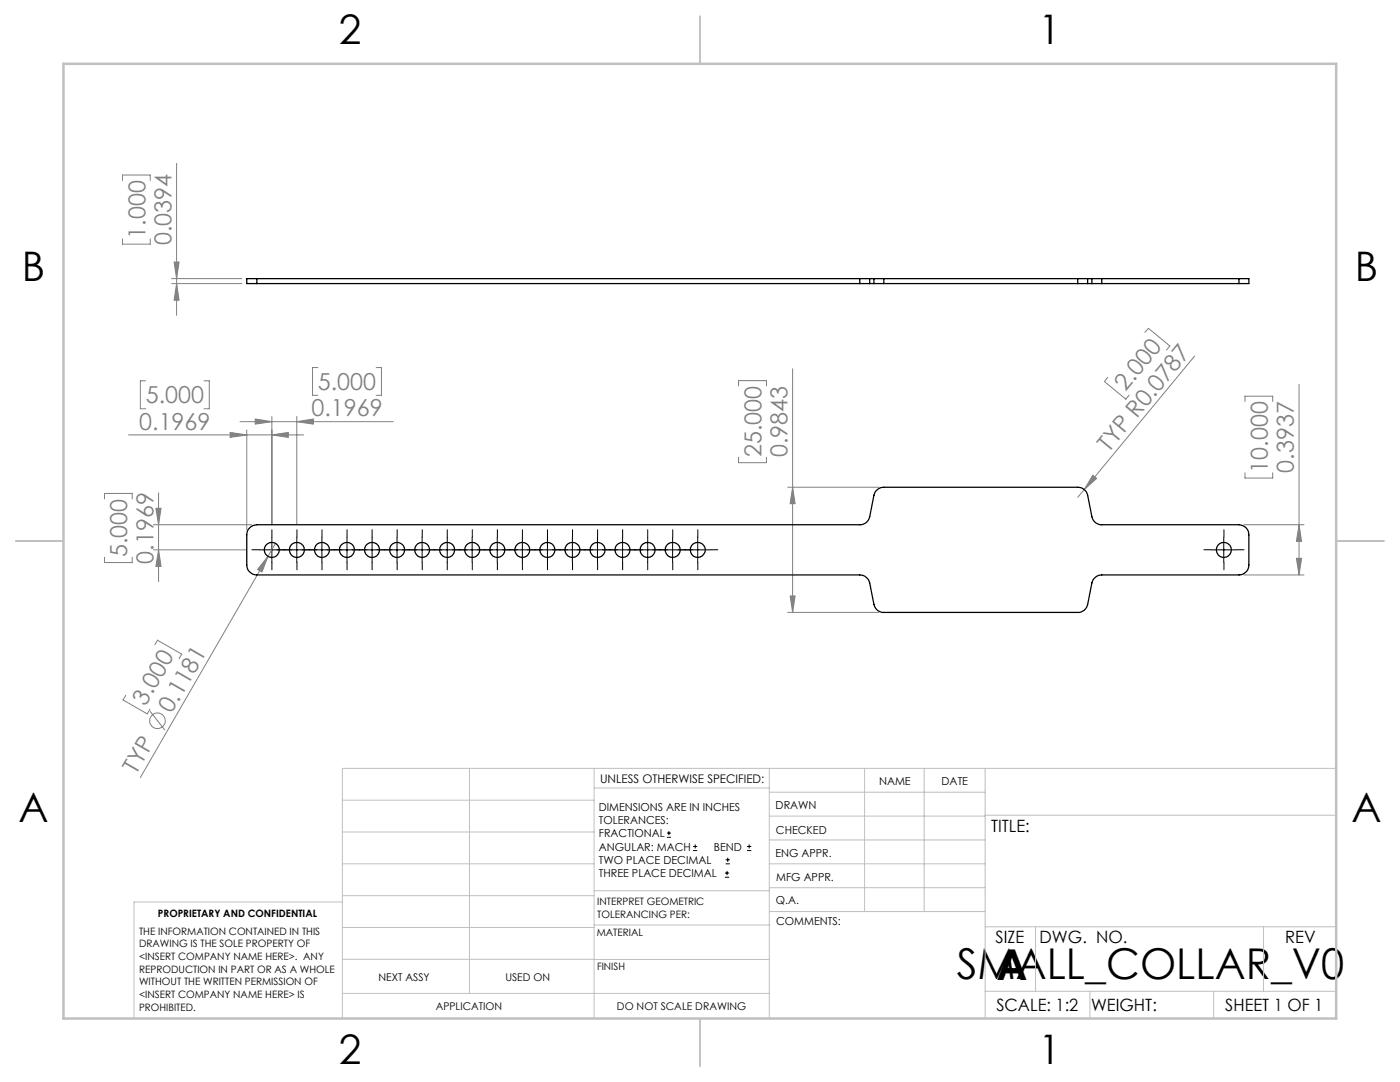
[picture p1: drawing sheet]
<svg xmlns="http://www.w3.org/2000/svg" width="279mm" height="216mm" viewBox="0 0 279 216" stroke-linecap="round" stroke-linejoin="round" font-family="sans-serif">
<g fill="none" stroke="#808080" stroke-width=".2">
<path d="M24.4 36v-1.1h5.6v1.1M35.2 32.6v30.3M24.4 47.7v1h5.6v-1M34.3 55.6h14M34.3 56.6h14M34.7 52.3h1l-.5 3.3zM35.2 56.6l.5 3.3h-1zM29.1 76h-1.1v5.6h1.1M40.7 76h1.1v5.6h-1.1M63.4 73.3h-1v5.6h1M75.1 73.3h1v5.6h-1M147.4 77v-1h5.6v1"/>
<path d="M158.2 73.6v48.6M221.1 75.3l-.7 .8 4.3 3.6 .7-.9M228.5 66.3l.7-.8 4.3 3.5-.7 .8M238.4 71l-22 26.7M259.3 76.7v38M20.8 99.6v-1.1h5.6v1.1M25.6 86.8h35M31.6 98.4v17.7M45.9 86.3l3.3 .5-3.3 .5zM47.9 84.1h30.6M49.2 85.8v19.9M50.9 83.6l3.4 .5-3.4 .5z"/>
<path d="M54.3 83.1v21.6M54.3 86.8l3.2-.5v1zM59.2 83.1v21.6M59.2 84.1l3.3-.5v1zM147.4 91.2v1.1h5.6v-1.1M157.2 97.2h18.2M158.2 97.2l.5 3.3h-1zM216.4 97.7l-1.3 1.5M218.1 94.8l.8 .7-2.5 2.2zM248.5 80.1v-1h5.5v1M248.5 94.3v1.1h5.5v-1.1M20.8 111.2v1.1h5.6v-1.1"/>
<path d="M30.6 104.7h19.6M30.6 109.7h18.6M31.1 101.4h1l-.5 3.3zM31.6 109.7l.5 3.3h-1zM53.5 111l-25.5 44.2M53.5 111l-1.2 3.1-.9-.5zM55 108.4l-1.5 2.6M157.7 118.9h1l-.5 3.3zM248.2 104.7h12M248.2 114.7h12M258.7 111.4h1.1l-.5 3.3zM259.3 104.7l.5 3.3h-1.1z"/>
<path d="M25.1 138.7l-.5 1 4.8 2.8 .5-1M30.9 128.7l.5-1 4.9 2.8-.6 .9M157.2 122.2h18.2M30 141.9l2.9 3.8"/>
<circle cx="31.4" cy="143.8" r="1.54"/>
</g>
<g fill="none" stroke="#000" stroke-width=".2">
<path d="M51.8 109.7h89.9M54.3 107.2v5M59.2 107.2v5M64.2 107.2v5M69.3 107.2v5M74.3 107.2v5M79.2 107.2v5M84.2 107.2v5M89.3 107.2v5M94.2 107.2v5M99.2 107.2v5M104.2 107.2v5"/>
<path d="M109.3 107.2v5M114.2 107.2v5M119.2 107.2v5M124.2 107.2v5M129.3 107.2v5M134.2 107.2v5M139.2 107.2v5M241.8 109.7h4.9M244.2 107.2v5M133.1 167.1h.8M133.1 166.2h.8M133.5 165.8v.9"/>
<path d="M138.3 169.7h.8M138.3 168.9h.8M138.7 168.5v.8M144.7 175h.8M144.7 174.2h.8M144.8 172.4h.9M144.8 171.6h.9M145.1 173.8v.8M145.2 171.1v.9M149.1 169.7h.8M149.1 168.9h.8M149.5 168.5v.8"/>
</g>
<g fill="none" stroke="#000" stroke-width=".2" stroke-dasharray="15.2 1.3 1.3 1.3">
<path d="M51.8 109.7h-1.5M54.3 107.2v-1.5M54.3 112.2v1.5M56.8 109.7h-1.5M56.8 109.7h1.5M59.3 107.2v-1.5M59.3 112.2v1.5M61.8 109.7h-1.5M61.8 109.7h1.5M64.3 107.2v-1.5M64.3 112.2v1.5M66.8 109.7h1.5"/>
<path d="M66.8 109.7h-1.5M69.3 107.2v-1.5M69.3 112.2v1.5M71.8 109.7h1.5M71.8 109.7h-1.5M74.3 107.2v-1.5M74.3 112.2v1.5M76.8 109.7h1.5M76.8 109.7h-1.5M79.3 107.2v-1.5M79.3 112.2v1.5M81.8 109.7h1.5"/>
<path d="M81.8 109.7h-1.5M84.3 107.2v-1.5M84.3 112.2v1.5M86.8 109.7h1.5M86.8 109.7h-1.5M89.3 107.2v-1.5M89.3 112.2v1.5M91.8 109.7h1.5M91.8 109.7h-1.5M94.3 107.2v-1.5M94.3 112.2v1.5M96.8 109.7h1.5"/>
<path d="M96.8 109.7h-1.5M99.3 107.2v-1.5M99.3 112.2v1.5M101.8 109.7h1.5M101.8 109.7h-1.5M104.3 107.2v-1.5M104.3 112.2v1.5M106.8 109.7h1.5M106.8 109.7h-1.5M109.3 107.2v-1.5M109.3 112.2v1.5M111.8 109.7h1.5"/>
<path d="M111.8 109.7h-1.5M114.3 107.2v-1.5M114.3 112.2v1.5M116.8 109.7h1.5M116.8 109.7h-1.5M119.3 107.2v-1.5M119.3 112.2v1.5M121.8 109.7h1.5M121.8 109.7h-1.5M124.3 107.2v-1.5M124.3 112.2v1.5M126.8 109.7h1.5"/>
<path d="M126.8 109.7h-1.5M129.3 107.2v-1.5M129.3 112.2v1.5M131.8 109.7h1.5M131.8 109.7h-1.5M134.3 107.2v-1.5M134.3 112.2v1.5M136.8 109.7h-1.5M136.8 109.7h1.5M139.3 107.2v-1.5M139.3 112.2v1.5M141.8 109.7h1.5"/>
<path d="M241.8 109.7h-1.5M244.3 107.2v-1.5M244.3 112.2v1.5M246.8 109.7h1.5"/>
</g>
<g fill="none" stroke="#c0c0c0" stroke-width=".2">
<path d="M68.3 159.7h50.3M93.7 153.3v44.9M118.6 153.3v49.9M118.6 157.2h34.9M153.5 153.3v49.9M153.5 158.1h43.1M172.5 153.3v28.6M184.4 153.3v28.6M196.6 153.3v49.9M266.7 153.3h-198.4v49.9M68.3 178.7h50.3M68.3 172.4h50.3"/>
<path d="M68.3 166h50.3M68.3 180h-41.6v23.2M118.6 177.7h35M153.5 167.6h43.1M153.5 162.8h43.1M153.5 172.4h43.1M153.5 177.1h43.1M196.6 162.7h70.1M68.3 198.2h85.2M68.3 191.4l85.2 .1M68.3 185.1h50.3M118.6 184.6h35"/>
<path d="M153.6 181.9h43M196.6 197.8h70.1M196.6 184.9h70.1M206.7 184.9v12.9M217.5 197.8v5.4M242.2 197.8v5.4M252.2 184.9v12.9"/>
</g>
<path d="M139.7 3.2v9.5M3.1 107.9h9.6M266.7 107.9h9.5M139.7 203.2v9.6" fill="none" stroke="#c0c0c0" stroke-width=".25"/>
<path d="M12.7 12.7h254v190.5h-254z" fill="none" stroke="#c0c0c0" stroke-width=".5"/>
<g fill="#808080">
<path d="M218.1 94.8l.8 .7-2.5 2.2z"/>
<path d="M53.5 111l-1.2 3.1-.9-.5z"/>
<path d="M45.9 86.3l3.3 .5-3.3 .5zM54.3 86.8l3.2-.5v1zM50.9 83.6l3.4 .5-3.4 .5zM59.2 84.1l3.3-.5v1z"/>
<path d="M158.2 97.2l.5 3.3h-1zM157.7 118.9h1l-.5 3.3zM259.3 104.7l.5 3.3h-1.1zM258.7 111.4h1.1l-.5 3.3zM31.1 101.4h1l-.5 3.3zM31.6 109.7l.5 3.3h-1zM34.7 52.3h1l-.5 3.3zM35.2 56.6l.5 3.3h-1z"/>
</g>
<g fill="none" stroke="#000" stroke-width=".25">
<path d="M51.3 55.6h-2.1v1h2.1M51.3 56.6h120.3M51.3 55.6h120.3M51.3 55.6v1M171.6 56.6h2M171.6 55.6h2M171.6 55.6v1M173.6 56.6h.8M173.6 55.6h.8M173.6 55.6v1M174.4 56.6h2M174.4 55.6h2"/>
<path d="M174.4 55.6v1M176.4 55.6v1M176.4 56.6h38.7M176.4 55.6h38.7M215.1 56.6h2M215.1 55.6h2M215.1 55.6v1M217.1 56.6h.8M217.1 55.6h.8M217.1 55.6v1M217.9 56.6h2M217.9 55.6h2"/>
<path d="M217.9 55.6v1M219.9 56.6h27.4M219.9 55.6h27.4M219.9 55.6v1M247.3 55.6h1.9v1h-1.9M247.3 55.6v1M49.8 105.3l.7-.4 .8-.2h120.3a1.96 1.96 0 0 0 2-1.6l.8-4.3a2.05 2.05 0 0 1 2-1.6h38.7a2.05 2.05 0 0 1 2 1.6l.8 4.3a1.96 1.96 0 0 0 2 1.6h27.4a1.99 1.99 0 0 1 1.9 2v6a1.99 1.99 0 0 1-1.9 2h-27.4a2.05 2.05 0 0 0-2 1.6l-.8 4.3a1.96 1.96 0 0 1-2 1.6h-38.7a1.96 1.96 0 0 1-2-1.6l-.8-4.3a2.05 2.05 0 0 0-2-1.6h-120.3a2.05 2.05 0 0 1-2.1-2v-6a1.78 1.78 0 0 1 .6-1.4z"/>
<circle cx="54.2" cy="109.7" r="1.51"/>
<circle cx="59.2" cy="109.7" r="1.5"/>
<circle cx="64.3" cy="109.7" r="1.5"/>
<circle cx="69.2" cy="109.7" r="1.51"/>
<circle cx="74.2" cy="109.7" r="1.51"/>
<circle cx="79.2" cy="109.7" r="1.5"/>
<circle cx="84.3" cy="109.7" r="1.5"/>
<circle cx="89.2" cy="109.7" r="1.51"/>
<circle cx="94.2" cy="109.7" r="1.5"/>
<circle cx="99.3" cy="109.7" r="1.5"/>
<circle cx="104.2" cy="109.7" r="1.51"/>
<circle cx="109.2" cy="109.7" r="1.51"/>
<circle cx="114.2" cy="109.7" r="1.5"/>
<circle cx="119.3" cy="109.7" r="1.5"/>
<circle cx="124.2" cy="109.7" r="1.51"/>
<circle cx="129.2" cy="109.7" r="1.51"/>
<circle cx="134.2" cy="109.7" r="1.5"/>
<circle cx="139.3" cy="109.7" r="1.5"/>
<circle cx="244.2" cy="109.7" r="1.5"/>
</g>
<g font-size="8.5">
<text x="190.9" y="195.4">SMALL_COLLAR_V0</text>
<text x="198.9" y="195.5">A</text>
</g>
<g font-size="8.1">
<text x="67.6" y="8.9">2</text>
<text x="207.3" y="8.9">1</text>
<text x="4.4" y="56.2">B</text>
<text x="270.4" y="56.2">B</text>
<text x="3.7" y="164.1">A</text>
<text x="269.7" y="164.1">A</text>
<text x="67.6" y="212.4">2</text>
<text x="207.3" y="212.4">1</text>
</g>
<g font-size="4.7" fill="#808080">
<text x="29" y="47.6" transform="rotate(-90 29 47.6)">1.000</text>
<text x="34.2" y="48.9" transform="rotate(-90 34.2 48.9)">0.0394</text>
<text x="63.4" y="77.9">5.000</text>
<text x="29.1" y="80.5">5.000</text>
<text x="62.1" y="83.1">0.1969</text>
<text x="224.6" y="78.2" transform="rotate(-50 224.6 78.2)">2.000</text>
<text x="27.8" y="85.7">0.1969</text>
<text x="152" y="91.2" transform="rotate(-90 152 91.2)">25.000</text>
<text x="157.2" y="91.2" transform="rotate(-90 157.2 91.2)">0.9843</text>
<text x="221.3" y="90.3" transform="rotate(-50 221.3 90.3)">TYP R0.0787</text>
<text x="253" y="94.3" transform="rotate(-90 253 94.3)">10.000</text>
<text x="258.2" y="94.3" transform="rotate(-90 258.2 94.3)">0.3937</text>
<text x="25.4" y="111.2" transform="rotate(-90 25.4 111.2)">5.000</text>
<text x="30.6" y="112.5" transform="rotate(-90 30.6 112.5)">0.1969</text>
<text x="29" y="141" transform="rotate(-60 29 141)">3.000</text>
<text x="34.3" y="142.5" transform="rotate(-60 34.3 142.5)">0.1181</text>
<text x="27.2" y="154.6" transform="rotate(-60 27.2 154.6)">TYP</text>
</g>
<g font-size="3.4">
<text x="197.8" y="166">TITLE:</text>
<text x="198.7" y="188.1">SIZE</text>
<text x="207.5" y="188.1">DWG. NO.</text>
<text x="256.5" y="188.2">REV</text>
<text x="198.8" y="201.7">SCALE: 1:2</text>
<text x="217.7" y="201.8">WEIGHT:</text>
<text x="244.5" y="201.7">SHEET 1 OF 1</text>
</g>
<text font-size="2.4" x="119.8" y="156.2">UNLESS OTHERWISE SPECIFIED:</text>
<g font-size="2.2">
<text x="119.5" y="161.8">DIMENSIONS ARE IN INCHES</text>
<text x="154.8" y="161.4">DRAWN</text>
<text x="175.4" y="156.6">NAME</text>
<text x="187.9" y="156.7">DATE</text>
<text x="119.5" y="164.4">TOLERANCES:</text>
<text x="119.5" y="167.1">FRACTIONAL</text>
<text x="154.9" y="166.3">CHECKED</text>
<text x="119.5" y="169.7">ANGULAR: MACH</text>
<text x="119.5" y="172.4">TWO PLACE DECIMAL</text>
<text x="142.5" y="169.7">BEND</text>
<text x="154.8" y="171">ENG APPR.</text>
<text x="119.5" y="175">THREE PLACE DECIMAL</text>
<text x="154.9" y="175.7">MFG APPR.</text>
<text x="154.9" y="180.4">Q.A.</text>
<text x="154.9" y="184.6">COMMENTS:</text>
</g>
<g font-size="2.1">
<text x="75.5" y="195.7">NEXT ASSY</text>
<text x="100.9" y="195.7">USED ON</text>
<text x="86.9" y="201.5">APPLICATION</text>
<text x="123.1" y="201.6">DO NOT SCALE DRAWING</text>
</g>
<g font-size="2">
<text x="31.5" y="182.9">PROPRIETARY AND CONFIDENTIAL</text>
<text x="119.2" y="180.6">INTERPRET GEOMETRIC</text>
<text x="119.2" y="183.1">TOLERANCING PER:</text>
<text x="27.8" y="186.5">THE INFORMATION CONTAINED IN THIS</text>
<text x="27.8" y="189">DRAWING IS THE SOLE PROPERTY OF</text>
<text x="27.8" y="191.6">&lt;INSERT COMPANY NAME HERE&gt;. ANY</text>
<text x="119.1" y="186.7">MATERIAL</text>
<text x="27.8" y="194.1">REPRODUCTION IN PART OR AS A WHOLE</text>
<text x="27.8" y="196.6">WITHOUT THE WRITTEN PERMISSION OF</text>
<text x="119.1" y="193.5">FINISH</text>
<text x="27.8" y="199.1">&lt;INSERT COMPANY NAME HERE&gt; IS</text>
<text x="27.8" y="201.7">PROHIBITED.</text>
</g>
</svg>
